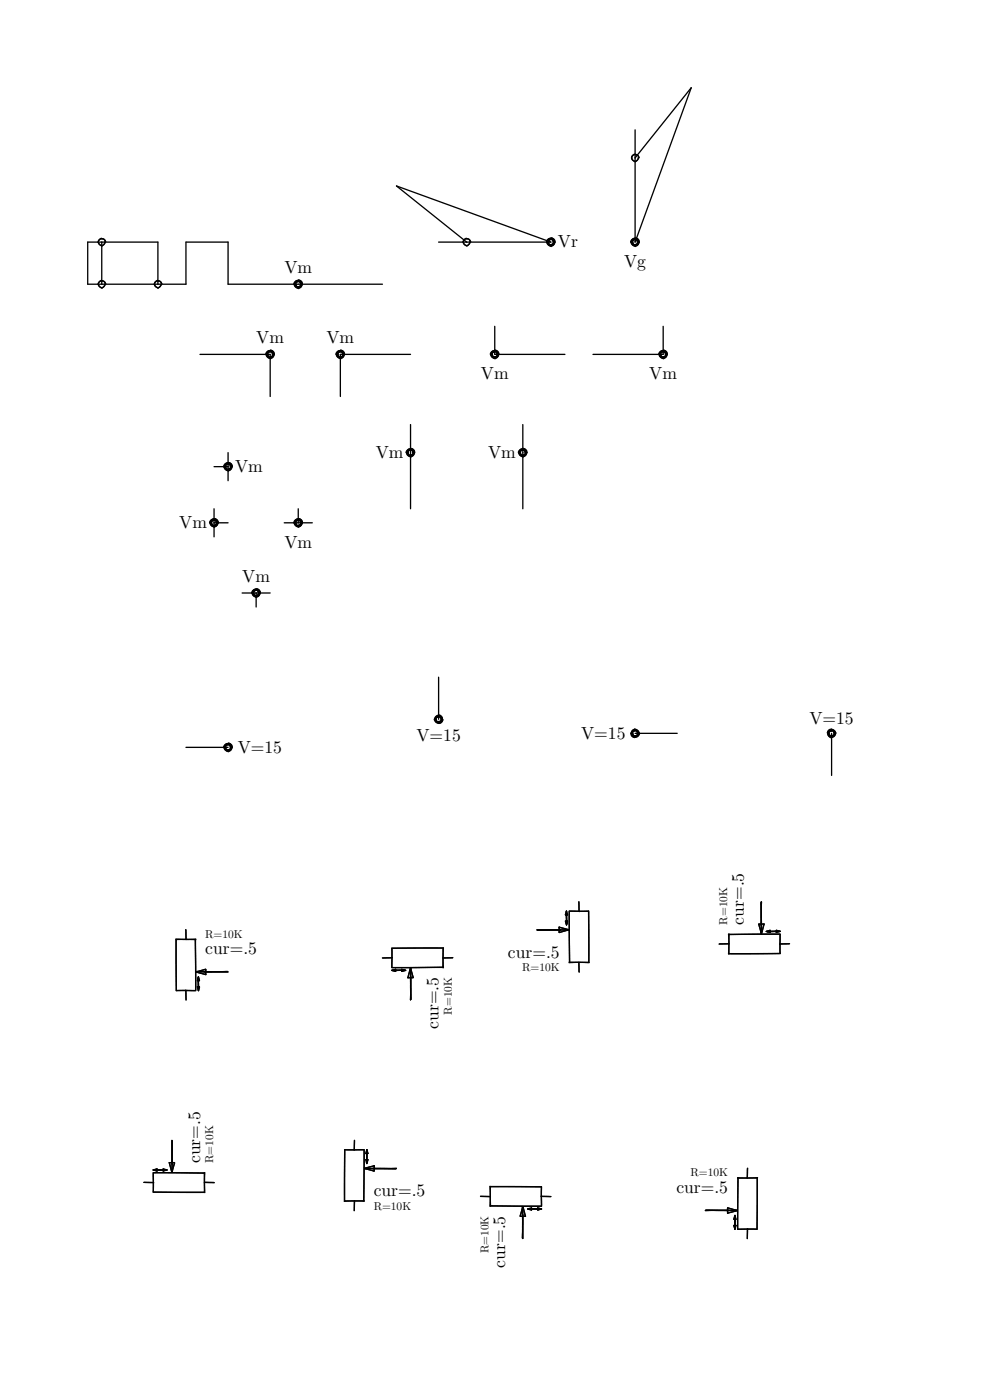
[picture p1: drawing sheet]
Version 4.1
SHEET 1 880 2200
WIRE -752 912 -688 832
WIRE -752 912 -752 880
WIRE -1360 1008 -1376 1008
WIRE -1296 1008 -1360 1008
WIRE -1216 1008 -1264 1008
WIRE -944 1008 -1024 944
WIRE -944 1008 -976 1008
WIRE -848 1008 -1024 944
WIRE -848 1008 -944 1008
WIRE -752 1008 -688 832
WIRE -752 1008 -752 912
WIRE -1376 1056 -1376 1008
WIRE -1360 1056 -1360 1008
WIRE -1360 1056 -1376 1056
WIRE -1296 1056 -1296 1008
WIRE -1296 1056 -1360 1056
WIRE -1264 1056 -1264 1008
WIRE -1264 1056 -1296 1056
WIRE -1216 1056 -1216 1008
WIRE -1136 1056 -1216 1056
WIRE -1040 1056 -1136 1056
WIRE -1168 1136 -1248 1136
WIRE -1008 1136 -1088 1136
WIRE -912 1136 -912 1104
WIRE -832 1136 -912 1136
WIRE -720 1136 -720 1104
WIRE -720 1136 -800 1136
WIRE -1168 1184 -1168 1136
WIRE -1088 1184 -1088 1136
WIRE -1008 1248 -1008 1216
WIRE -880 1248 -880 1216
WIRE -1216 1264 -1216 1248
WIRE -1216 1264 -1232 1264
WIRE -1216 1280 -1216 1264
WIRE -1008 1312 -1008 1248
WIRE -880 1312 -880 1248
WIRE -1232 1328 -1232 1312
WIRE -1216 1328 -1232 1328
WIRE -1136 1328 -1136 1312
WIRE -1136 1328 -1152 1328
WIRE -1120 1328 -1136 1328
WIRE -1232 1344 -1232 1328
WIRE -1184 1408 -1200 1408
WIRE -1168 1408 -1184 1408
WIRE -1184 1424 -1184 1408
WIRE -976 1552 -976 1504
WIRE -704 1568 -752 1568
WIRE -1216 1584 -1264 1584
WIRE -528 1616 -528 1568
FLAG -1136 1056 Vm
FLAG -1168 1136 Vm
FLAG -1088 1136 Vm
FLAG -912 1136 Vm
FLAG -720 1136 Vm
FLAG -848 1008 Vr
FLAG -1008 1248 Vm
FLAG -880 1248 Vm
FLAG -752 1008 Vg
FLAG -1216 1264 Vm
FLAG -1136 1328 Vm
FLAG -1232 1328 Vm
FLAG -1184 1408 Vm
SYMBOL TCLib\\Vcc -1232 1568 R0
SYMATTR InstName U2
SYMBOL TCLib\\Vcc -960 1536 R90
SYMATTR InstName U1
SYMBOL TCLib\\Vcc -736 1584 R180
SYMATTR InstName U3
SYMBOL TCLib\\Vcc -544 1584 R270
SYMATTR InstName U4
SYMBOL TCLib\\pot -1280 1776 R0
SYMATTR InstName U5
SYMBOL TCLib\\pot -944 1808 R90
SYMATTR InstName U6
SYMBOL TCLib\\pot -800 1856 R180
SYMATTR InstName U7
SYMBOL TCLib\\pot -672 1824 R270
SYMATTR InstName U8
SYMBOL TCLib\\pot -608 2048 M0
SYMATTR InstName U9
SYMBOL TCLib\\pot -944 2080 M90
SYMATTR InstName U10
SYMBOL TCLib\\pot -1088 2128 M180
SYMATTR InstName U11
SYMBOL TCLib\\pot -1216 2096 M270
SYMATTR InstName U12
